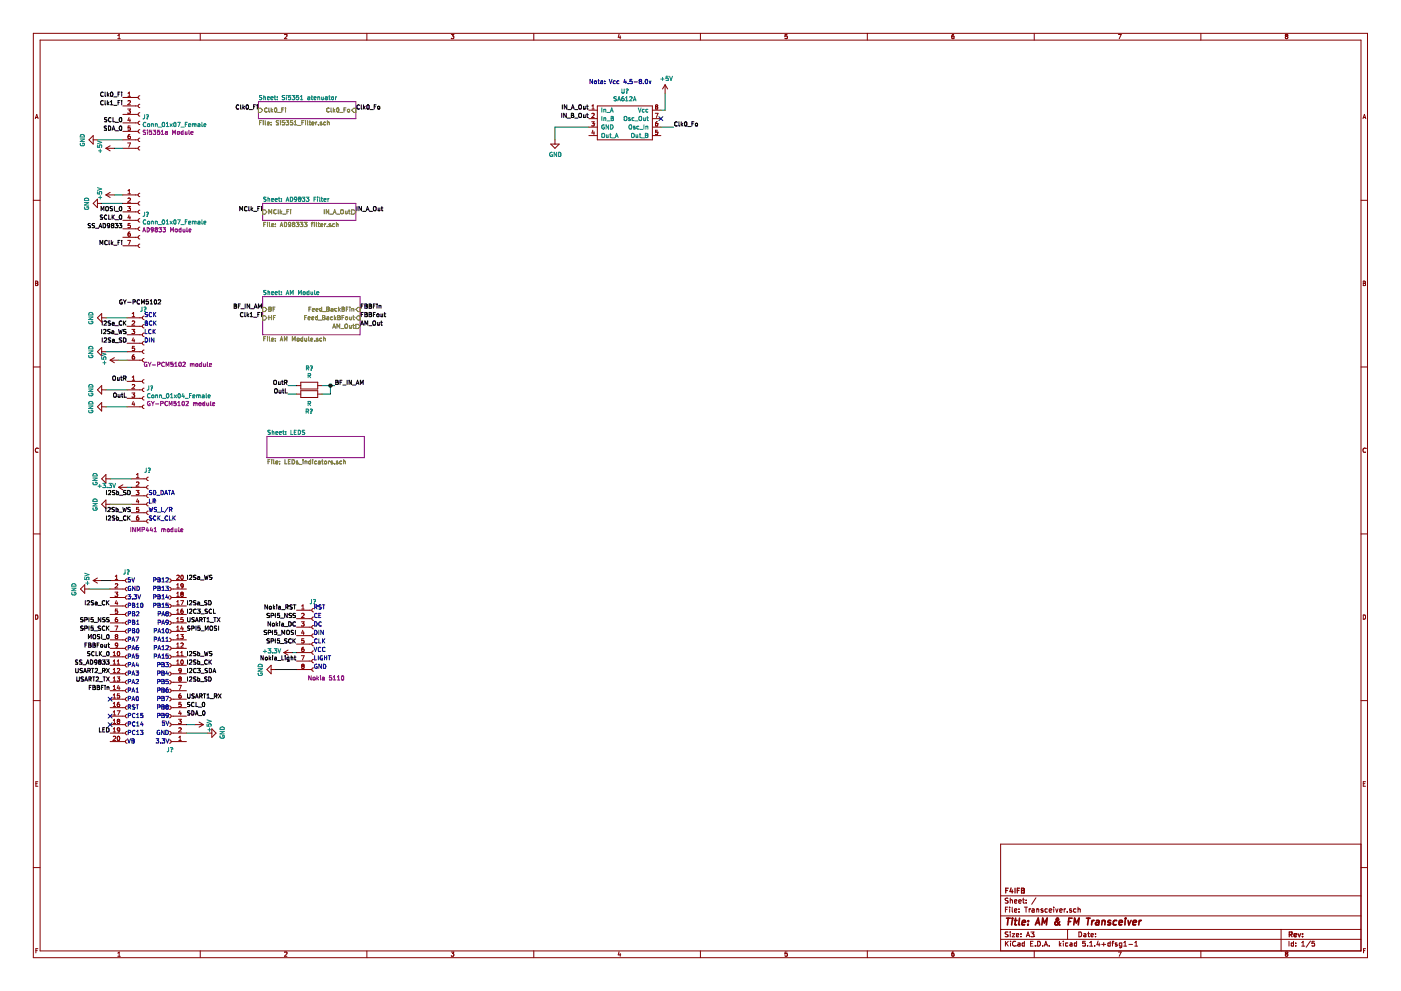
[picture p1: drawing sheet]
EESchema Schematic File Version 4
LIBS:Transceiver-cache
EELAYER 30 0
EELAYER END
$Descr A3 16535 11693
encoding utf-8
Sheet 1 5
Title "AM & FM Transceiver"
Date ""
Rev ""
Comp "F4IFB"
Comment1 ""
Comment2 ""
Comment3 ""
Comment4 ""
$EndDescr
$Comp
L SA612A:SA612A U?
U 1 1
P 7350 1450
F 0 "U?" H 7375 1825 50  0000 C CNN
F 1 "SA612A" H 7375 1734 50  0000 C CNN
F 2 "" H 7400 1650 50  0001 C CNN
F 3 "https://www.nxp.com/docs/en/data-sheet/SA612A.pdf" H 7350 1450 50  0001 C CNN
	1    7350 1450
	1    0    0    -1  
$EndComp
NoConn ~ 7800 1400
Wire Wire Line
	7850 1100 7850 1300
Wire Wire Line
	7850 1300 7800 1300
$Comp
L power:+5V #PWR?
U 1 1
P 7850 1100
F 0 "#PWR?" H 7850 950 50  0001 C CNN
F 1 "+5V" H 7865 1273 50  0000 C CNN
F 2 "" H 7850 1100 50  0001 C CNN
F 3 "" H 7850 1100 50  0001 C CNN
	1    7850 1100
	1    0    0    -1  
$EndComp
Text Notes 6950 1000 0    50   ~ 0
Nota: Vcc 4.5-8.0v
$Sheet
S 3050 1200 1150 200 
U 5E70F6BF
F0 "Si5351 atenuator" 50
F1 "Si5351_Filter.sch" 50
F2 "Clk0_Fi" I L 3050 1300 50 
F3 "Clk0_Fo" I R 4200 1300 50 
$EndSheet
Wire Wire Line
	7800 1500 7950 1500
Text Label 1450 1150 2    50   ~ 0
Clk0_Fi
Text Label 7950 1500 0    50   ~ 0
Clk0_Fo
Text Label 3050 1300 2    50   ~ 0
Clk0_Fi
Text Label 4200 1300 0    50   ~ 0
Clk0_Fo
Text Label 1450 2900 2    50   ~ 0
MClk_Fi
Text Label 6950 1300 2    50   ~ 0
IN_A_Out
Text Label 6950 1400 2    50   ~ 0
IN_B_Out
Text Label 1450 2700 2    50   ~ 0
SS_AD9833
Text Label 1450 2600 2    50   ~ 0
SCLK_0
Text Label 1450 2500 2    50   ~ 0
MOSI_0
Text Label 1450 1450 2    50   ~ 0
SCL_0
Text Label 1450 1550 2    50   ~ 0
SDA_0
$Comp
L power:GND #PWR?
U 1 1
P 1200 2400
F 0 "#PWR?" H 1200 2150 50  0001 C CNN
F 1 "GND" H 1205 2227 50  0000 C CNN
F 2 "" H 1200 2400 50  0001 C CNN
F 3 "" H 1200 2400 50  0001 C CNN
	1    1200 2400
	0    1    1    0   
$EndComp
$Comp
L power:GND #PWR?
U 1 1
P 1150 1650
F 0 "#PWR?" H 1150 1400 50  0001 C CNN
F 1 "GND" H 1155 1477 50  0000 C CNN
F 2 "" H 1150 1650 50  0001 C CNN
F 3 "" H 1150 1650 50  0001 C CNN
	1    1150 1650
	0    1    1    0   
$EndComp
Wire Wire Line
	1350 1750 1450 1750
$Comp
L power:GND #PWR?
U 1 1
P 6550 1650
F 0 "#PWR?" H 6550 1400 50  0001 C CNN
F 1 "GND" H 6555 1477 50  0000 C CNN
F 2 "" H 6550 1650 50  0001 C CNN
F 3 "" H 6550 1650 50  0001 C CNN
	1    6550 1650
	1    0    0    -1  
$EndComp
Wire Wire Line
	6550 1500 6550 1650
Wire Wire Line
	6950 1500 6550 1500
$Sheet
S 3100 3500 1150 450 
U 5E77AF45
F0 "AM Module" 50
F1 "AM Module.sch" 50
F2 "HF" I L 3100 3750 50 
F3 "BF" I L 3100 3650 50 
F4 "Feed_BackBFin" I R 4250 3650 50 
F5 "Feed_BackBFout" I R 4250 3750 50 
$EndSheet
Text Label 1450 1250 2    50   ~ 0
Clk1_Fi
Text Label 3100 3750 2    50   ~ 0
Clk1_Fi
Text Label 4250 3650 0    50   ~ 0
FBBFin
Text Label 4250 3750 0    50   ~ 0
FBBFout
Text Label 3100 2500 2    50   ~ 0
MClk_Fi
Text Label 4200 2500 0    50   ~ 0
IN_A_Out
$Sheet
S 3100 2400 1100 200 
U 5E71DA61
F0 "AD9833 Filter" 50
F1 "AD98333 filter.sch" 50
F2 "MClk_Fi" I L 3100 2500 50 
F3 "IN_A_Out" O R 4200 2500 50 
$EndSheet
Text HLabel 4250 3850 0    50   Input ~ 0
AM_Out
Text Label 4250 3850 0    50   ~ 0
AM_Out
Text Label 3100 3650 2    50   ~ 0
BF_IN_AM
$Sheet
S 3150 5150 1150 250 
U 5E7F5958
F0 "LEDS" 50
F1 "LEDs_indicators.sch" 50
$EndSheet
$Comp
L power:+5V #PWR?
U 1 1
P 1350 1750
F 0 "#PWR?" H 1350 1600 50  0001 C CNN
F 1 "+5V" H 1365 1923 50  0000 C CNN
F 2 "" H 1350 1750 50  0001 C CNN
F 3 "" H 1350 1750 50  0001 C CNN
	1    1350 1750
	0    -1   -1   0   
$EndComp
Wire Wire Line
	1150 1650 1450 1650
$Comp
L Connector:Conn_01x07_Female J?
U 1 1
P 1650 1450
F 0 "J?" H 1678 1521 50  0000 L CNN
F 1 "Conn_01x07_Female" H 1678 1430 50  0000 L CNN
F 2 "Connector_PinSocket_2.54mm:PinSocket_1x07_P2.54mm_Vertical" H 1650 1450 50  0001 C CNN
F 3 "~" H 1650 1450 50  0001 C CNN
F 4 "Si5351a Module" H 1678 1339 50  0000 L CNN "Ref"
	1    1650 1450
	1    0    0    -1  
$EndComp
$Comp
L Connector:Conn_01x07_Female J?
U 1 1
P 1650 2600
F 0 "J?" H 1678 2671 50  0000 L CNN
F 1 "Conn_01x07_Female" H 1678 2580 50  0000 L CNN
F 2 "Connector_PinSocket_2.54mm:PinSocket_1x07_P2.54mm_Vertical" H 1650 2600 50  0001 C CNN
F 3 "~" H 1650 2600 50  0001 C CNN
F 4 "AD9833 Module" H 1678 2489 50  0000 L CNN "Ref"
	1    1650 2600
	1    0    0    -1  
$EndComp
Wire Wire Line
	1200 2400 1450 2400
Wire Wire Line
	1350 2300 1450 2300
$Comp
L power:+5V #PWR?
U 1 1
P 1350 2300
F 0 "#PWR?" H 1350 2150 50  0001 C CNN
F 1 "+5V" H 1365 2473 50  0000 C CNN
F 2 "" H 1350 2300 50  0001 C CNN
F 3 "" H 1350 2300 50  0001 C CNN
	1    1350 2300
	0    -1   -1   0   
$EndComp
Text Label 1400 3600 0    50   ~ 0
GY-PCM5102
Text Label 1500 4700 2    50   ~ 0
OutL
Text Label 1500 4500 2    50   ~ 0
OutR
Text Label 1500 3850 2    50   ~ 0
I2Sa_CK
Text Label 1500 3950 2    50   ~ 0
I2Sa_WS
Text Label 1500 4050 2    50   ~ 0
I2Sa_SD
$Comp
L Connector:Conn_01x06_Female J?
U 1 1
P 1700 3950
F 0 "J?" H 1650 4250 50  0000 L CNN
F 1 "Conn_01x06_Female" H 1728 3835 50  0001 L CNN
F 2 "" H 1700 3950 50  0001 C CNN
F 3 "~" H 1700 3950 50  0001 C CNN
F 4 "GY-PCM5102 module" H 2100 3600 50  0000 C CNN "Ref"
	1    1700 3950
	1    0    0    -1  
$EndComp
$Comp
L power:GND #PWR?
U 1 1
P 1250 4150
F 0 "#PWR?" H 1250 3900 50  0001 C CNN
F 1 "GND" H 1255 3977 50  0000 C CNN
F 2 "" H 1250 4150 50  0001 C CNN
F 3 "" H 1250 4150 50  0001 C CNN
	1    1250 4150
	0    1    1    0   
$EndComp
Wire Wire Line
	1250 4150 1500 4150
$Comp
L Connector:Conn_01x04_Female J?
U 1 1
P 1700 4600
F 0 "J?" H 1728 4621 50  0000 L CNN
F 1 "Conn_01x04_Female" H 1728 4530 50  0000 L CNN
F 2 "" H 1700 4600 50  0001 C CNN
F 3 "~" H 1700 4600 50  0001 C CNN
F 4 "GY-PCM5102 module" H 1728 4439 50  0000 L CNN "Ref"
	1    1700 4600
	1    0    0    -1  
$EndComp
$Comp
L power:GND #PWR?
U 1 1
P 1250 4800
F 0 "#PWR?" H 1250 4550 50  0001 C CNN
F 1 "GND" H 1255 4627 50  0000 C CNN
F 2 "" H 1250 4800 50  0001 C CNN
F 3 "" H 1250 4800 50  0001 C CNN
	1    1250 4800
	0    1    1    0   
$EndComp
Wire Wire Line
	1250 4800 1500 4800
$Comp
L power:GND #PWR?
U 1 1
P 1250 4600
F 0 "#PWR?" H 1250 4350 50  0001 C CNN
F 1 "GND" H 1255 4427 50  0000 C CNN
F 2 "" H 1250 4600 50  0001 C CNN
F 3 "" H 1250 4600 50  0001 C CNN
	1    1250 4600
	0    1    1    0   
$EndComp
Wire Wire Line
	1250 4600 1500 4600
Text Label 3950 4550 0    50   ~ 0
BF_IN_AM
Text Label 3400 4650 2    50   ~ 0
OutL
Text Label 3400 4550 2    50   ~ 0
OutR
$Comp
L Device:R R?
U 1 1
P 3650 4550
F 0 "R?" V 3443 4550 50  0000 C CNN
F 1 "R" V 3534 4550 50  0000 C CNN
F 2 "" V 3580 4550 50  0001 C CNN
F 3 "~" H 3650 4550 50  0001 C CNN
	1    3650 4550
	0    1    1    0   
$EndComp
$Comp
L Device:R R?
U 1 1
P 3650 4650
F 0 "R?" V 3443 4650 50  0000 C CNN
F 1 "R" V 3534 4650 50  0000 C CNN
F 2 "" V 3580 4650 50  0001 C CNN
F 3 "~" H 3650 4650 50  0001 C CNN
	1    3650 4650
	0    -1   -1   0   
$EndComp
Wire Wire Line
	3950 4550 3900 4550
Wire Wire Line
	3800 4650 3900 4650
Wire Wire Line
	3900 4650 3900 4550
Connection ~ 3900 4550
Wire Wire Line
	3900 4550 3800 4550
Wire Wire Line
	3400 4650 3500 4650
Wire Wire Line
	3400 4550 3500 4550
$Comp
L Connector:Conn_01x20_Female J?
U 1 1
P 1500 7750
F 0 "J?" H 1450 8750 50  0000 L CNN
F 1 "Conn_01x20_Female" H 1400 8750 50  0001 L CNN
F 2 "" H 1500 7750 50  0001 C CNN
F 3 "~" H 1500 7750 50  0001 C CNN
	1    1500 7750
	1    0    0    -1  
$EndComp
Text Notes 1500 6880 0    50   ~ 0
5V
Text Notes 1500 6980 0    50   ~ 0
GND
Text Notes 1500 7080 0    50   ~ 0
3.3V
Text Notes 1500 7180 0    50   ~ 0
PB10
Text Notes 1500 7280 0    50   ~ 0
PB2
Text Notes 1500 7380 0    50   ~ 0
PB1
Text Notes 1500 7480 0    50   ~ 0
PB0
Text Notes 1500 7580 0    50   ~ 0
PA7
Text Notes 1500 7680 0    50   ~ 0
PA6
Text Notes 1500 7780 0    50   ~ 0
PA5
Text Notes 1500 7880 0    50   ~ 0
PA4
Text Notes 1500 7980 0    50   ~ 0
PA3
Text Notes 1500 8080 0    50   ~ 0
PA2
Text Notes 1500 8180 0    50   ~ 0
PA1
Text Notes 1500 8280 0    50   ~ 0
PA0
Text Notes 1500 8380 0    50   ~ 0
RST
Text Notes 1500 8480 0    50   ~ 0
PC15
Text Notes 1500 8580 0    50   ~ 0
PC14
Text Notes 1500 8680 0    50   ~ 0
PC13
Text Notes 1500 8780 0    50   ~ 0
VB
$Comp
L Connector:Conn_01x20_Female J?
U 1 1
P 2000 7850
F 0 "J?" H 1950 8850 50  0000 L CNN
F 1 "Conn_01x20_Female" H 1900 8850 50  0001 L CNN
F 2 "" H 2000 7850 50  0001 C CNN
F 3 "~" H 2000 7850 50  0001 C CNN
	1    2000 7850
	-1   0    0    1   
$EndComp
Text Notes 2000 8780 2    50   ~ 0
3.3V
Text Notes 2000 8680 2    50   ~ 0
GND
Text Notes 2000 8570 2    50   ~ 0
5V
Text Notes 2000 8480 2    50   ~ 0
PB9
Text Notes 2000 8380 2    50   ~ 0
PB8
Text Notes 2000 8280 2    50   ~ 0
PB7
Text Notes 2000 8180 2    50   ~ 0
PB6
Text Notes 2000 8080 2    50   ~ 0
PB5
Text Notes 2000 7980 2    50   ~ 0
PB4
Text Notes 2000 7880 2    50   ~ 0
PB3
Text Notes 2000 7780 2    50   ~ 0
PA15
Text Notes 2000 7680 2    50   ~ 0
PA12
Text Notes 2000 7580 2    50   ~ 0
PA11
Text Notes 2000 7480 2    50   ~ 0
PA10
Text Notes 2000 7380 2    50   ~ 0
PA9
Text Notes 2000 7280 2    50   ~ 0
PA8
Text Notes 2000 7180 2    50   ~ 0
PB15
Text Notes 2000 7080 2    50   ~ 0
PB14
Text Notes 2000 6980 2    50   ~ 0
PB13
Text Notes 2000 6880 2    50   ~ 0
PB12
$Comp
L power:GND #PWR?
U 1 1
P 1050 6950
F 0 "#PWR?" H 1050 6700 50  0001 C CNN
F 1 "GND" H 1055 6777 50  0000 C CNN
F 2 "" H 1050 6950 50  0001 C CNN
F 3 "" H 1050 6950 50  0001 C CNN
	1    1050 6950
	0    1    1    0   
$EndComp
Wire Wire Line
	1050 6950 1300 6950
$Comp
L power:GND #PWR?
U 1 1
P 2450 8650
F 0 "#PWR?" H 2450 8400 50  0001 C CNN
F 1 "GND" H 2455 8477 50  0000 C CNN
F 2 "" H 2450 8650 50  0001 C CNN
F 3 "" H 2450 8650 50  0001 C CNN
	1    2450 8650
	0    -1   -1   0   
$EndComp
Wire Wire Line
	2450 8650 2200 8650
Wire Wire Line
	1200 6850 1300 6850
$Comp
L power:+5V #PWR?
U 1 1
P 1200 6850
F 0 "#PWR?" H 1200 6700 50  0001 C CNN
F 1 "+5V" H 1215 7023 50  0000 C CNN
F 2 "" H 1200 6850 50  0001 C CNN
F 3 "" H 1200 6850 50  0001 C CNN
	1    1200 6850
	0    -1   -1   0   
$EndComp
Wire Wire Line
	2300 8550 2200 8550
$Comp
L power:+5V #PWR?
U 1 1
P 2300 8550
F 0 "#PWR?" H 2300 8400 50  0001 C CNN
F 1 "+5V" H 2315 8723 50  0000 C CNN
F 2 "" H 2300 8550 50  0001 C CNN
F 3 "" H 2300 8550 50  0001 C CNN
	1    2300 8550
	0    1    1    0   
$EndComp
NoConn ~ 1300 8550
NoConn ~ 1300 8450
NoConn ~ 1300 8250
$Comp
L Connector:Conn_01x06_Female J?
U 1 1
P 1750 5850
F 0 "J?" H 1700 6150 50  0000 L CNN
F 1 "Conn_01x06_Female" H 1778 5735 50  0001 L CNN
F 2 "" H 1750 5850 50  0001 C CNN
F 3 "~" H 1750 5850 50  0001 C CNN
F 4 "INMP441 module" H 1850 5450 50  0000 C CNN "Ref"
	1    1750 5850
	1    0    0    -1  
$EndComp
$Comp
L power:GND #PWR?
U 1 1
P 1300 5950
F 0 "#PWR?" H 1300 5700 50  0001 C CNN
F 1 "GND" H 1305 5777 50  0000 C CNN
F 2 "" H 1300 5950 50  0001 C CNN
F 3 "" H 1300 5950 50  0001 C CNN
	1    1300 5950
	0    1    1    0   
$EndComp
Wire Wire Line
	1300 5950 1550 5950
Text Label 1550 6150 2    50   ~ 0
I2Sb_CK
$Comp
L power:+3.3V #PWR?
U 1 1
P 1500 5750
F 0 "#PWR?" H 1500 5600 50  0001 C CNN
F 1 "+3.3V" V 1515 5878 50  0000 L CNN
F 2 "" H 1500 5750 50  0001 C CNN
F 3 "" H 1500 5750 50  0001 C CNN
	1    1500 5750
	0    -1   -1   0   
$EndComp
Wire Wire Line
	1500 5750 1550 5750
Text Notes 1750 5850 0    50   ~ 0
SD_DATA
Text Notes 1750 5950 0    50   ~ 0
LR
Text Notes 1750 6050 0    50   ~ 0
WS_L/R
Text Notes 1750 6150 0    50   ~ 0
SCK_CLK
$Comp
L power:GND #PWR?
U 1 1
P 1300 5650
F 0 "#PWR?" H 1300 5400 50  0001 C CNN
F 1 "GND" H 1305 5477 50  0000 C CNN
F 2 "" H 1300 5650 50  0001 C CNN
F 3 "" H 1300 5650 50  0001 C CNN
	1    1300 5650
	0    1    1    0   
$EndComp
Wire Wire Line
	1300 5650 1550 5650
Text Label 1550 6050 2    50   ~ 0
I2Sb_WS
Wire Wire Line
	1400 4250 1500 4250
$Comp
L power:+5V #PWR?
U 1 1
P 1400 4250
F 0 "#PWR?" H 1400 4100 50  0001 C CNN
F 1 "+5V" H 1415 4423 50  0000 C CNN
F 2 "" H 1400 4250 50  0001 C CNN
F 3 "" H 1400 4250 50  0001 C CNN
	1    1400 4250
	0    -1   -1   0   
$EndComp
Text Notes 1700 3850 0    50   ~ 0
BCK
Text Notes 1700 4050 0    50   ~ 0
DIN
Text Notes 1700 3950 0    50   ~ 0
LCK
Text Notes 1700 3750 0    50   ~ 0
SCK
Text Label 1550 5850 2    50   ~ 0
I2Sb_SD
$Comp
L power:GND #PWR?
U 1 1
P 1250 3750
F 0 "#PWR?" H 1250 3500 50  0001 C CNN
F 1 "GND" H 1255 3577 50  0000 C CNN
F 2 "" H 1250 3750 50  0001 C CNN
F 3 "" H 1250 3750 50  0001 C CNN
	1    1250 3750
	0    1    1    0   
$EndComp
Wire Wire Line
	1250 3750 1500 3750
Text Label 2200 8350 0    50   ~ 0
SCL_0
Text Label 2200 8450 0    50   ~ 0
SDA_0
Text Label 1300 7850 2    50   ~ 0
SS_AD9833
Text Label 1300 7750 2    50   ~ 0
SCLK_0
Text Label 1300 7550 2    50   ~ 0
MOSI_0
Text Label 2200 8250 0    50   ~ 0
USART1_RX
Text Label 2200 7350 0    50   ~ 0
USART1_TX
Text Label 1300 8650 2    50   ~ 0
LED
Text Label 1300 7150 2    50   ~ 0
I2Sa_CK
Text Label 2200 6850 0    50   ~ 0
I2Sa_WS
Text Label 2200 7150 0    50   ~ 0
I2Sa_SD
Text Label 2200 7850 0    50   ~ 0
I2Sb_CK
Text Label 2200 7750 0    50   ~ 0
I2Sb_WS
Text Label 2200 8050 0    50   ~ 0
I2Sb_SD
Text Label 2200 7450 0    50   ~ 0
SPI5_MOSI
Text Label 1300 7450 2    50   ~ 0
SPI5_SCK
Text Label 1300 7350 2    50   ~ 0
SPI5_NSS
$Comp
L Connector:Conn_01x08_Female J?
U 1 1
P 3700 7500
F 0 "J?" H 3650 7900 50  0000 L CNN
F 1 "Conn_01x08_Female" H 3728 7385 50  0001 L CNN
F 2 "" H 3700 7500 50  0001 C CNN
F 3 "~" H 3700 7500 50  0001 C CNN
F 4 "Nokia 5110" H 3850 7000 50  0000 C CNN "Ref"
	1    3700 7500
	1    0    0    -1  
$EndComp
Text Notes 3700 7200 0    50   ~ 0
RST
Text Notes 3700 7300 0    50   ~ 0
CE
Text Notes 3700 7400 0    50   ~ 0
DC
Text Notes 3700 7500 0    50   ~ 0
DIN
Text Notes 3700 7600 0    50   ~ 0
CLK
Text Notes 3700 7700 0    50   ~ 0
VCC
Text Notes 3700 7800 0    50   ~ 0
LIGHT
Text Notes 3700 7900 0    50   ~ 0
GND
Text Label 3500 7500 2    50   ~ 0
SPI5_MOSI
Text Label 3500 7600 2    50   ~ 0
SPI5_SCK
Text Label 3500 7300 2    50   ~ 0
SPI5_NSS
Text Label 2200 7250 0    50   ~ 0
I2C3_SCL
Text Label 2200 7950 0    50   ~ 0
I2C3_SDA
Text Label 1300 8050 2    50   ~ 0
USART2_TX
Text Label 1300 7950 2    50   ~ 0
USART2_RX
Text Label 3500 7200 2    50   ~ 0
Nokia_RST
Text Label 3500 7400 2    50   ~ 0
Nokia_DC
Text Label 3500 7800 2    50   ~ 0
Nokia_Light
Text Label 1300 8150 2    50   ~ 0
FBBFin
Text Label 1300 7650 2    50   ~ 0
FBBFout
$Comp
L power:GND #PWR?
U 1 1
P 3250 7900
F 0 "#PWR?" H 3250 7650 50  0001 C CNN
F 1 "GND" H 3255 7727 50  0000 C CNN
F 2 "" H 3250 7900 50  0001 C CNN
F 3 "" H 3250 7900 50  0001 C CNN
	1    3250 7900
	0    1    1    0   
$EndComp
Wire Wire Line
	3250 7900 3500 7900
$Comp
L power:+3.3V #PWR?
U 1 1
P 3450 7700
F 0 "#PWR?" H 3450 7550 50  0001 C CNN
F 1 "+3.3V" V 3465 7828 50  0000 L CNN
F 2 "" H 3450 7700 50  0001 C CNN
F 3 "" H 3450 7700 50  0001 C CNN
	1    3450 7700
	0    -1   -1   0   
$EndComp
Wire Wire Line
	3450 7700 3500 7700
$EndSCHEMATC
